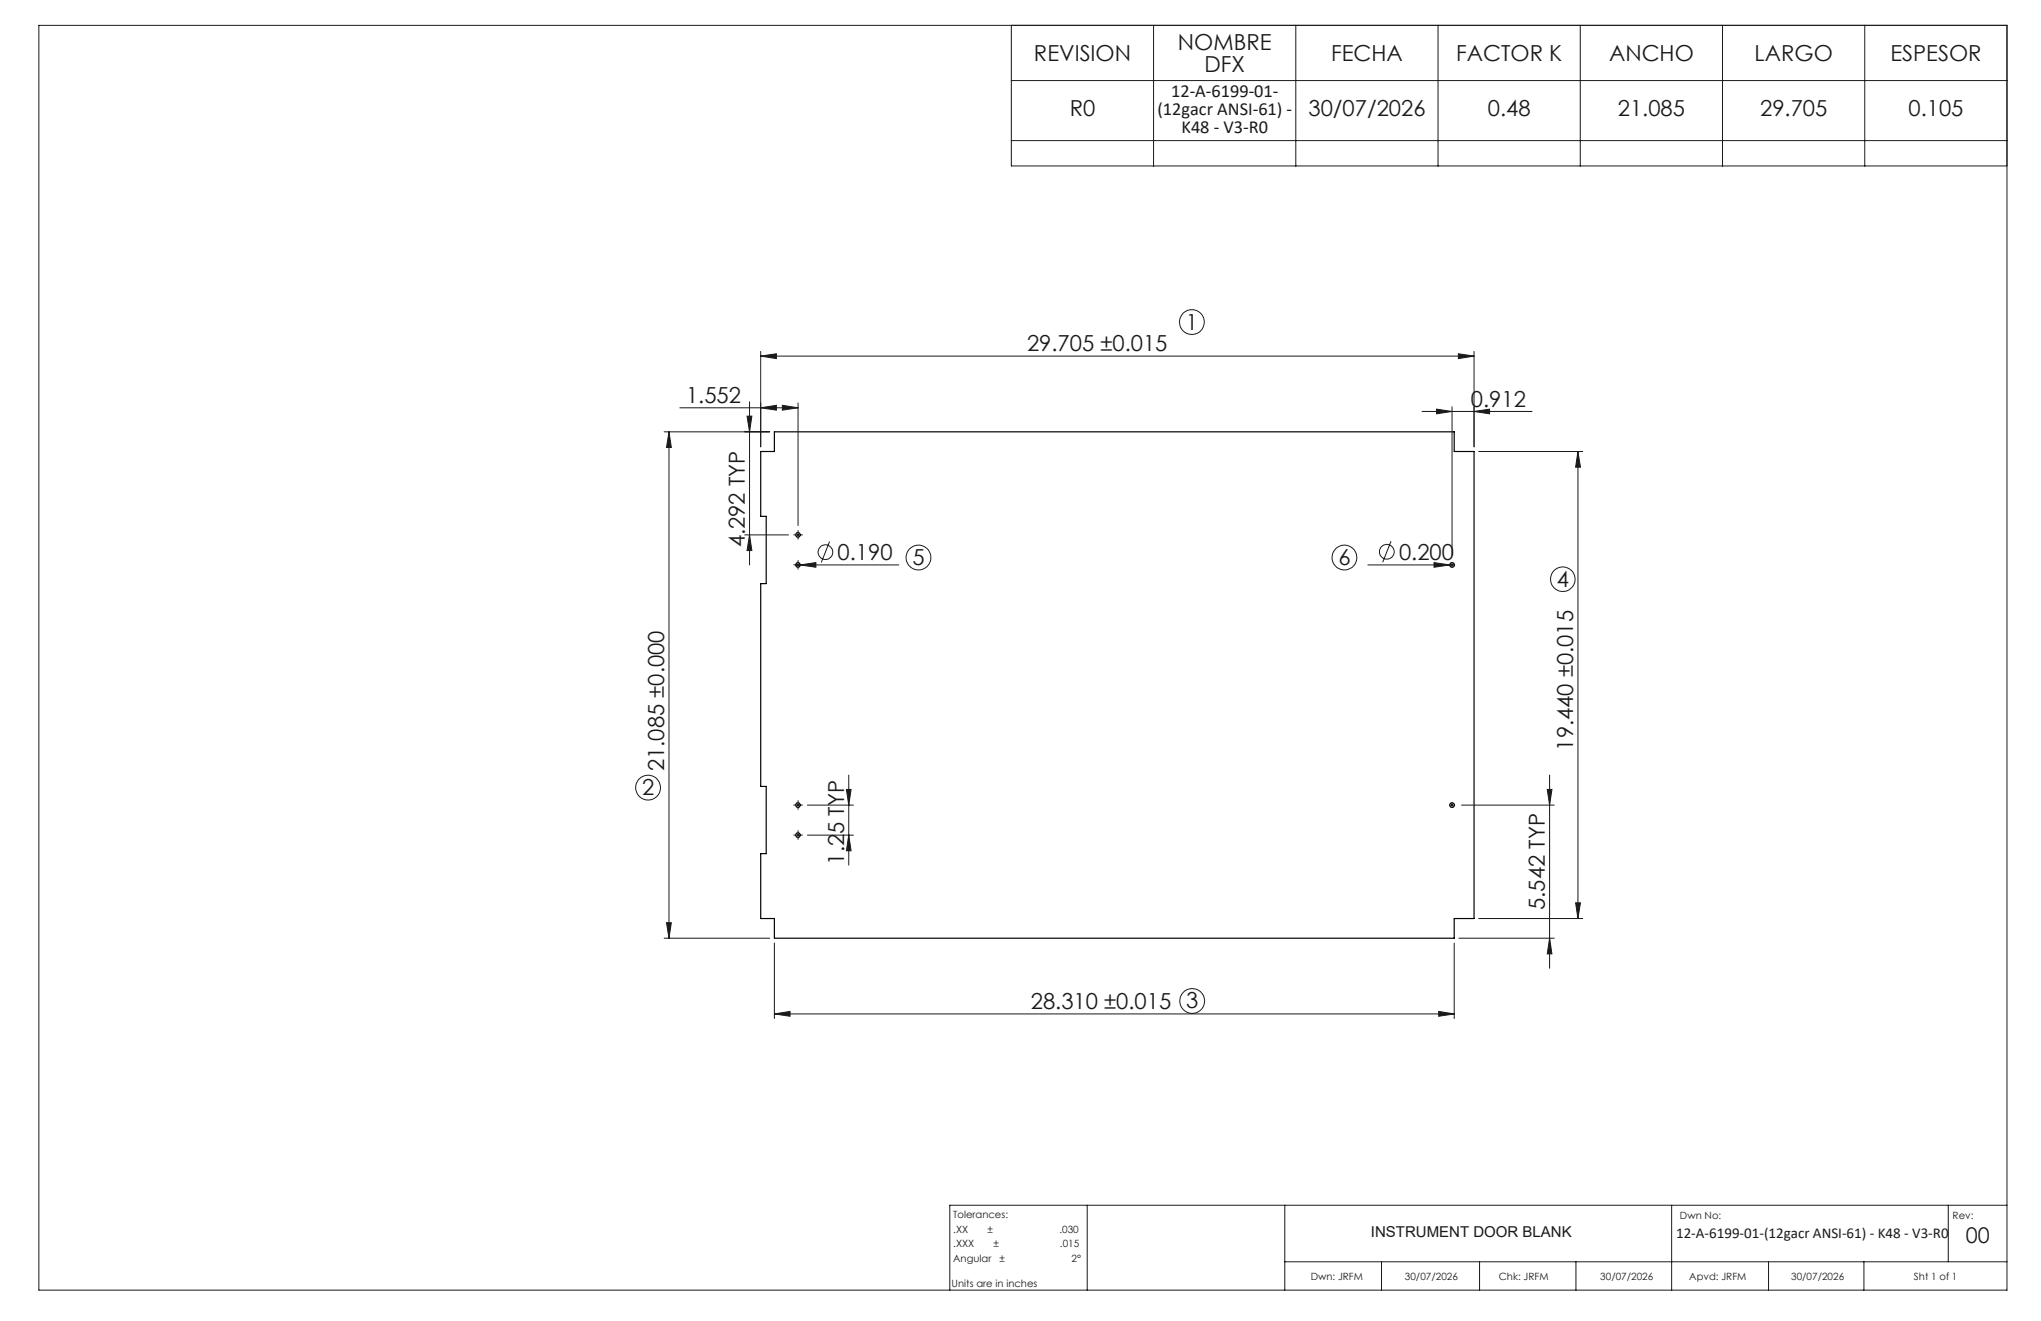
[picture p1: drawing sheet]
<svg xmlns="http://www.w3.org/2000/svg" width="432mm" height="279mm" viewBox="0 0 432 279" stroke-linecap="round" stroke-linejoin="round" font-family="sans-serif">
<g fill="none" stroke="#191924" stroke-width=".21">
<path d="M8.2 5.4h416.4v267.5h-416.4zM214 5.4v29.7h210.6M214 17h210.6M244.1 5.4v29.7M274.1 5.4v29.7M304.2 5.4v29.7M334.3 5.4v29.7M364.4 5.4v29.7M394.5 5.4v29.7M214 29.7h210.6M160.9 75.3l3.4-.5v1zM160.9 74.3v20.2"/>
<path d="M160.9 75.3h151M308.5 74.8l3.4 .5-3.4 .5zM311.9 74.3v20.2M140.5 91.3h22.3M141.5 91.3l.5 3.4h-1zM141.5 91.3v107.1M143.8 86.3h25M158 88h1.1l-.5 3.3zM158.6 85v34.5M160.9 86.3l3.4-.6v1zM165.5 85.7l3.3 .6-3.3 .4zM168.8 85.2v26"/>
<path d="M300.8 87h23.3M303.9 86.5l3.3 .5-3.3 .5zM307.2 86v31.5M311.9 87l3.2-.5v1zM312.8 95.5h22.1M333.8 95.5l.6 3.3h-1.1zM333.8 95.5v98.8M157.6 113.1h9.2M158.6 113.1l.5 3.4h-1.1zM168.3 119.5h21.8M168.3 113.1h1M168.8 112.6v1"/>
<path d="M168.8 119v1M169.3 119.5l3.3-.5v1zM175.5 114.5l-1.8 4.5M289.4 119.5h18.3M294.3 114.5l-1.8 4.4M303.4 119l3.3 .5-3.3 .5zM307.2 119v1M168.3 170.3h1M168.3 176.6h1M168.8 169.8v1M168.8 176.1v1M170.8 170.3h9.8"/>
<path d="M170.8 176.6h9.8M179.1 167h1l-.5 3.3zM179.6 176.6l.5 3.4h-1zM179.6 163.9v19.1M306.7 170.3h1M307.2 169.8v1M309.2 170.3h19.6M327.3 167h1l-.5 3.3zM327.8 163.9v40.9M140.5 198.4h22.3M141 195.2h1l-.5 3.2zM163.8 199.5v15.9"/>
<path d="M307.7 199.5v15.9M308.6 198.4h20.2M312.8 194.3h22.1M327.8 198.4l.5 3.4h-1zM333.3 191h1.1l-.6 3.3zM163.8 214.5l3.3-.6v1zM163.8 214.5h143.9M304.4 213.9l3.3 .6-3.3 .4zM230 254.9v18M271.8 254.9v18M353.7 254.9v18M412.2 254.9v12"/>
<path d="M424.6 254.9h-223.7v18M271.8 266.9h152.8M292.3 266.9v6M313 266.9v6M333.4 266.9v6M374.2 266.9v6M394.3 266.9v6"/>
<circle cx="252.2" cy="68.1" r="2.62"/>
<circle cx="174.6" cy="116.8" r="1.56"/>
<circle cx="194.3" cy="117.9" r="2.61"/>
<circle cx="284.4" cy="117.9" r="2.61"/>
<circle cx="293.4" cy="116.7" r="1.56"/>
<circle cx="330.6" cy="122.5" r="2.6"/>
<circle cx="137.1" cy="166.6" r="2.62"/>
<circle cx="252.2" cy="211.7" r="2.62"/>
</g>
<g fill="none" stroke="#000" stroke-width=".25">
<path d="M163.8 91.3h143.9v4.2h4.2v98.8h-4.2v4.1h-143.9v-4.1h-2.9v-13.7h1.2v-14.3h-1.2v-42.9h1.2v-14.2h-1.2v-13.7h2.9z"/>
<circle cx="168.8" cy="119.5" r=".49"/>
<circle cx="168.8" cy="113.1" r=".49"/>
<circle cx="307.2" cy="119.5" r=".51"/>
<circle cx="168.8" cy="176.6" r=".49"/>
<circle cx="168.8" cy="170.3" r=".49"/>
<circle cx="307.2" cy="170.3" r=".51"/>
</g>
<g fill="none" stroke="#191924" stroke-width=".21" stroke-dasharray="15.2 1.3 1.3 1.3" stroke-linecap="butt">
<path d="M168.3 113.1h-.4M168.3 119.5h-.4M168.8 112.6v-.5M168.8 113.6v.5M168.8 119v-.5M168.8 120v.5M169.3 113.1h.5M169.3 119.5h.5M168.3 176.6h-.4M168.3 170.3h-.4M168.8 176.1v-.5M168.8 177.1v.5"/>
<path d="M168.8 169.8v-.5M168.8 170.8v.5M169.3 176.6h.5M169.3 170.3h.5"/>
</g>
<g fill="#191924">
<path d="M303.4 119l3.3 .5-3.3 .5z"/>
<path d="M169.3 119.5l3.3-.5v1z"/>
<path d="M165.5 85.7l3.3 .6-3.3 .4zM160.9 86.3l3.4-.6v1zM311.9 87l3.2-.5v1zM303.9 86.5l3.3 .5-3.3 .5z"/>
<path d="M160.9 75.3l3.4-.5v1zM308.5 74.8l3.4 .5-3.4 .5zM163.8 214.5l3.3-.6v1zM304.4 213.9l3.3 .6-3.3 .4z"/>
<path d="M333.3 191h1.1l-.6 3.3zM333.8 95.5l.6 3.3h-1.1z"/>
<path d="M141.5 91.3l.5 3.4h-1zM141 195.2h1l-.5 3.2zM158 88h1.1l-.5 3.3zM158.6 113.1l.5 3.4h-1.1zM179.1 167h1l-.5 3.3zM179.6 176.6l.5 3.4h-1zM327.3 167h1l-.5 3.3zM327.8 198.4l.5 3.4h-1z"/>
</g>
<g font-size="4.7" fill="#191924">
<text x="249.2" y="10.6">NOMBRE</text>
<text x="218.8" y="12.9">REVISION</text>
<text x="254.8" y="15.1">DFX</text>
<text x="281.6" y="12.9">FECHA</text>
<text x="308.1" y="12.9">FACTOR K</text>
<text x="340.4" y="12.9">ANCHO</text>
<text x="371.2" y="12.9">LARGO</text>
<text x="399.9" y="12.9">ESPESOR</text>
<text x="226.3" y="24.6">R0</text>
<text x="276.8" y="24.6">30/07/2026</text>
<text x="314.8" y="24.6">0.48</text>
<text x="342.3" y="24.6">21.085</text>
<text x="372.4" y="24.6">29.705</text>
<text x="403.8" y="24.6">0.105</text>
<text x="250.9" y="69.7">1</text>
<text x="217.3" y="74.3">29.705 ±0.015</text>
<text x="145.1" y="85.2">1.552</text>
<text x="311.2" y="86">0.912</text>
<text x="157.6" y="115.8" transform="rotate(-90 157.6 115.8)">4.292 TYP</text>
<text x="177.2" y="118.5">0.190</text>
<text x="193" y="119.5">5</text>
<text x="283.2" y="119.5">6</text>
<text x="296" y="118.4">0.200</text>
<text x="329.4" y="124.1">4</text>
<text x="332.8" y="158.7" transform="rotate(-90 332.8 158.7)">19.440 ±0.015</text>
<text x="140.5" y="163.1" transform="rotate(-90 140.5 163.1)">21.085 ±0.000</text>
<text x="135.9" y="168.2">2</text>
<text x="178.6" y="182.9" transform="rotate(-90 178.6 182.9)">1.25 TYP</text>
<text x="326.8" y="192.4" transform="rotate(-90 326.8 192.4)">5.542 TYP</text>
<text x="218.1" y="213.4">28.310 ±0.015 3</text>
</g>
<text font-size="4.6" fill="#191924" x="415.9" y="263">00</text>
<g font-size="3.9" fill="#191924">
<text x="247.8" y="20.5">12-A-6199-01-</text>
<text x="244.9" y="24.4">(12gacr ANSI-61) -</text>
<text x="250" y="28.2">K48 - V3-R0</text>
</g>
<g font-size="3.2" fill="#191924">
<text x="290" y="261.6">INSTRUMENT DOOR BLANK</text>
<text x="354.6" y="261.8">12-A-6199-01-(12gacr ANSI-61) - K48 - V3-R0</text>
</g>
<g font-size="2.1" fill="#191924">
<text x="201.7" y="257.6">Tolerances:</text>
<text x="355.4" y="257.8">Dwn No:</text>
<text x="413.1" y="257.8">Rev:</text>
<text x="201.7" y="260.7">.XX</text>
<text x="201.7" y="263.9">.XXX</text>
<text x="208.9" y="260.7">±</text>
<text x="210.2" y="263.9">±</text>
<text x="224.1" y="260.7">.030</text>
<text x="224.3" y="263.9">.015</text>
<text x="201.7" y="267">Angular</text>
<text x="211.5" y="267">±</text>
<text x="226.7" y="267">2°</text>
<text x="201.3" y="272.3">Units are in inches</text>
<text x="277.3" y="270.7">Dwn: JRFM</text>
<text x="297.2" y="270.7">30/07/2026</text>
<text x="317.1" y="270.7">Chk: JRFM</text>
<text x="338.6" y="270.7">30/07/2026</text>
<text x="357.4" y="270.7">Apvd: JRFM</text>
<text x="378.9" y="270.7">30/07/2026</text>
<text x="404.9" y="270.7">Sht 1 of 1</text>
</g>
</svg>
